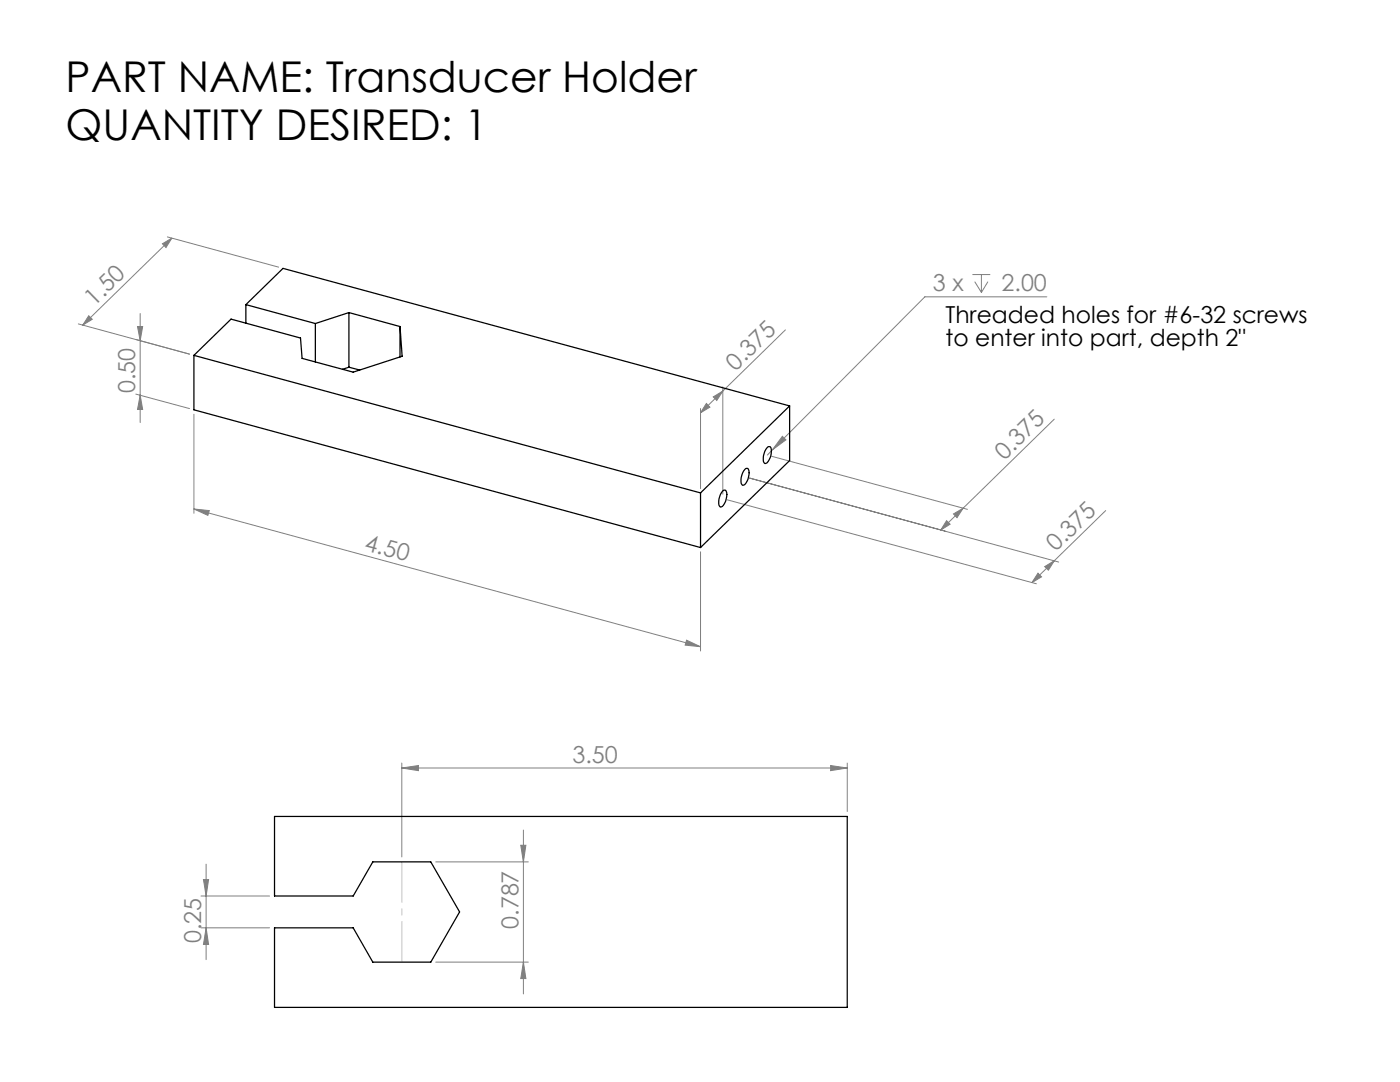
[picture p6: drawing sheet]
<svg xmlns="http://www.w3.org/2000/svg" width="279mm" height="216mm" viewBox="0 0 279 216" stroke-linecap="round" stroke-linejoin="round" font-family="sans-serif">
<g fill="none" stroke="#808080" stroke-width=".2">
<path d="M32.4 48.6l1.9-1.1-1.2 1.9zM33.4 47.3l22.2 6M34.3 47.5l-17.8 17.4M194.1 54.8h3.5M194.5 56.2l1.4 2.1M195.9 54.8v3.5M197.2 56.2l-1.3 2.1M208.9 59.2h-24.3l-30.4 30.5M15.6 64.6l22.2 6.1-10.7-3M17.7 63l.7 .7-1.9 1.2zM27.1 78.6l10.7 2.9M27.4 65.2h1.1l-.5 2.8z"/>
<path d="M28 62.5v21.8M28 78.8l.5 2.9h-1.1zM142.3 79.2l2-1.2-1.2 1.9zM144.3 77.2v21.4M156.7 65.8l-16.9 16.6M38.7 82.7v19.7M139.8 81.5v16M141 80.5l.7 .7-1.9 1.2zM145.1 99.7l61.7 16.8M149.6 95.4l61.7 16.7M154 91.1l39.1 10.5M154.2 89.7l-1.1 1.1"/>
<path d="M156.1 87.1l.7 .7-2.6 1.9zM210.4 83.6l-22.7 22.2M38.7 101.6l3.1 .3-.3 .9zM38.7 101.6l101.1 27.4M139.8 110.1v19.8M188.9 103.9l.7 .7-1.9 1.2zM190.3 102.6l1.9-1.2-1.2 1.9zM207.2 114.4l.7 .7-1.9 1.1zM208.5 113.1l1.9-1.2-1.2 1.9zM220.7 101.9l-14.7 14.3M137 127.7l2.8 1.3-3.1-.3zM80.2 153.2l3.3-.4v1z"/>
<path d="M80.2 152.3v18.7M80.2 153.2h88.9M165.8 152.8l3.3 .4-3.3 .6zM169.1 152.3v9.6M40.1 178.8h13.7M40.6 175.5h1l-.5 3.3zM41.1 172.4v19.1M87 172h18.4M103.9 168.7h1.1l-.5 3.3zM104.5 165.6v32.7M40.1 185.1h13.7M41.1 185.1l.5 3.4h-1z"/>
<path d="M87 192h18.4M104.5 192l.5 3.3h-1.1z"/>
</g>
<path d="M80.2 172v20" fill="none" stroke="#c0c0c0" stroke-width=".2" stroke-dasharray="15.2 1.3 1.3 1.3" stroke-dashoffset="7.1"/>
<g fill="#808080">
<path d="M156.1 87.1l.7 .7-2.6 1.9z"/>
<path d="M80.2 153.2l3.3-.4v1zM165.8 152.8l3.3 .4-3.3 .6z"/>
<path d="M207.2 114.4l.7 .7-1.9 1.1zM208.5 113.1l1.9-1.2-1.2 1.9zM188.9 103.9l.7 .7-1.9 1.2zM190.3 102.6l1.9-1.2-1.2 1.9z"/>
<path d="M17.7 63l.7 .7-1.9 1.2zM32.4 48.6l1.9-1.1-1.2 1.9z"/>
<path d="M142.3 79.2l2-1.2-1.2 1.9zM141 80.5l.7 .7-1.9 1.2z"/>
<path d="M41.1 185.1l.5 3.4h-1zM40.6 175.5h1l-.5 3.3z"/>
<path d="M27.4 65.2h1.1l-.5 2.8zM28 78.8l.5 2.9h-1.1zM103.9 168.7h1.1l-.5 3.3zM104.5 192l.5 3.3h-1.1z"/>
<path d="M38.7 101.6l3.1 .3-.3 .9zM137 127.7l2.8 1.3-3.1-.3z"/>
</g>
<g fill="none" stroke="#000" stroke-width=".25">
<path d="M38.7 70.9l101.1 27.5M38.7 70.9v10.9l101.1 27.5M49.1 60.8l13.8 3.8M49.1 60.8l7.4-7.2 101.1 27.4M49.1 60.8v3.7M62.9 64.6v7.6M69.6 62.4l10.2 2.8M69.6 62.4l-6.7 2.2M69.6 62.4v10.9M69.6 73.3l-1.3 .4M69.6 73.3l2.2 .5M79.8 65.2l.5 5.9-9.8 3.2-10.2-2.8-.3-4-13.9-3.8-7.4 7.2"/>
<path d="M79.8 65.2v6M139.8 98.4v10.9M144.2 98l.4-.2a.71 .71 0 0 1 .5 .9l-.5 1.7a.95 .95 0 0 1-.8 .8 2.18 2.18 0 0 1 0-2.5zM148.8 93.5h.2a.71 .71 0 0 1 .5 .8l-.5 1.8a.95 .95 0 0 1-.8 .7 2.18 2.18 0 0 1 0-2.4zM153.1 89.4l.2-.3h.4a2.84 2.84 0 0 1-.8 3.4h-.3a2.18 2.18 0 0 1 0-2.5zM157.6 81l-17.8 17.4M157.6 81v10.9l-17.8 17.4M54.8 162.9h114.3v38.1h-114.3v-15.9h15.7l3.9 6.9h11.6l5.7-10-5.7-10h-11.6l-3.9 6.8h-15.7z"/>
</g>
<g font-size="8.5">
<text x="13.1" y="18.4">PART NAME: Transducer Holder</text>
<text x="13.1" y="27.9">QUANTITY DESIRED: 1</text>
</g>
<g font-size="4.7" fill="#808080">
<text x="186.2" y="58.1">3 x</text>
<text x="199.9" y="58.1">2.00</text>
<text x="18.8" y="61.2" transform="rotate(-44 18.8 61.2)">1.50</text>
<text x="146.8" y="74.1" transform="rotate(-44 146.8 74.1)">0.375</text>
<text x="27" y="78.4" transform="rotate(-90 27 78.4)">0.50</text>
<text x="200.4" y="91.9" transform="rotate(-44 200.4 91.9)">0.375</text>
<text x="72.5" y="109.7" transform="rotate(15 72.5 109.7)">4.50</text>
<text x="210.7" y="110.2" transform="rotate(-44 210.7 110.2)">0.375</text>
<text x="114.2" y="152.2">3.50</text>
<text x="103.5" y="185.3" transform="rotate(-90 103.5 185.3)">0.787</text>
<text x="40.1" y="188.2" transform="rotate(-90 40.1 188.2)">0.25</text>
</g>
<g font-size="4.7">
<text x="188.7" y="64.5">Threaded holes for #6-32 screws</text>
<text x="188.7" y="69">to enter into part, depth 2&quot;</text>
</g>
</svg>
